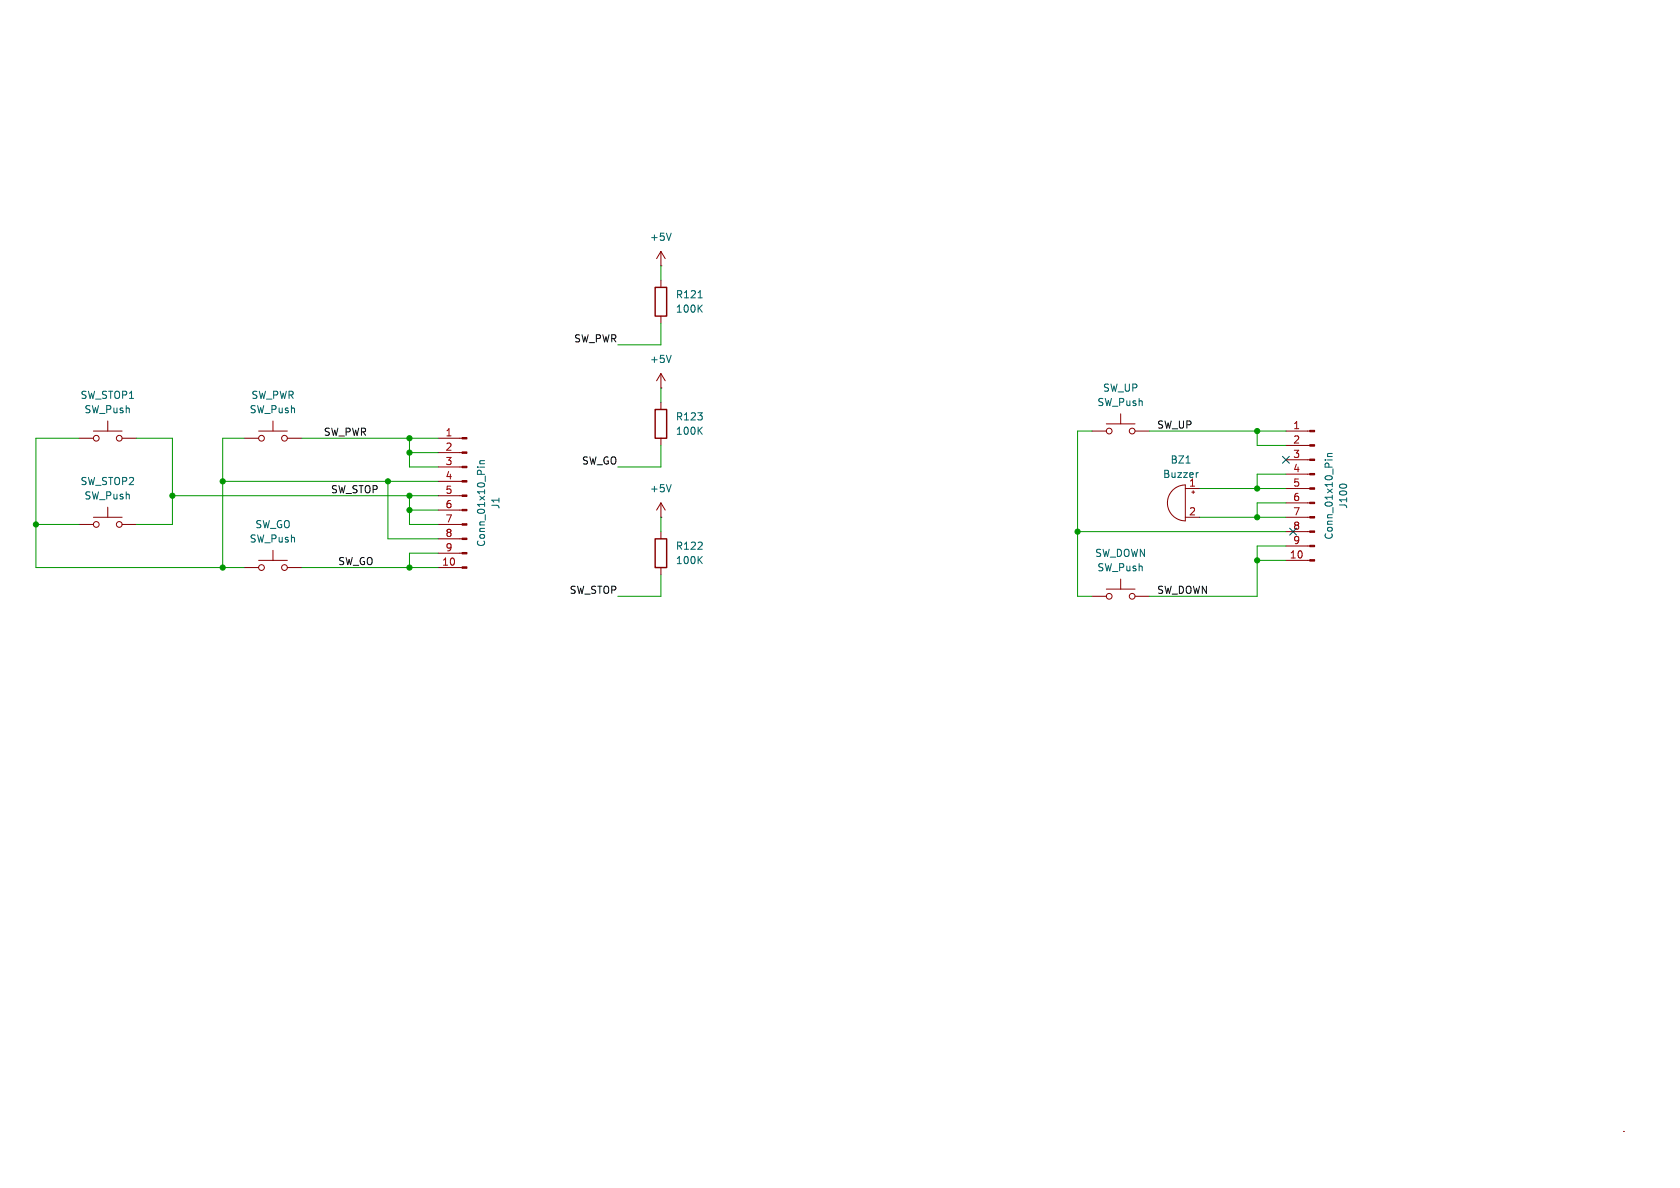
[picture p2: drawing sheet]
(kicad_sch
 (version 20231120)
 (generator "eeschema")
 (generator_version "8.0")
 (paper "A4")
 (lib_symbols
  (symbol "Connector:Conn_01x10_Pin"
   (pin_names
    (offset 1.016) hide) (exclude_from_sim no) (in_bom yes) (on_board yes)
   (property "Reference" "J" (at 0 12.7 0) (effects (font (size 1.27 1.27))))
   (property "Value" "Conn_01x10_Pin" (at 0 -15.24 0) (effects (font (size 1.27 1.27))))
   (property "Footprint" "" (at 0 0 0) (effects (font (size 1.27 1.27)) (hide yes)))
   (property "Datasheet" "~" (at 0 0 0) (effects (font (size 1.27 1.27)) (hide yes)))
   (property "Description" "Generic connector, single row, 01x10, script generated" (at 0 0 0) (effects (font (size 1.27 1.27)) (hide yes)))
   (property "ki_locked" "" (at 0 0 0) (effects (font (size 1.27 1.27))))
   (symbol "Conn_01x10_Pin_1_1"
    (polyline (pts (xy 1.27 -12.7) (xy 0.8636 -12.7)) (stroke (width 0.1524) (type default)) (fill (type none)))
    (polyline (pts (xy 1.27 -10.16) (xy 0.8636 -10.16)) (stroke (width 0.1524) (type default)) (fill (type none)))
    (polyline (pts (xy 1.27 -7.62) (xy 0.8636 -7.62)) (stroke (width 0.1524) (type default)) (fill (type none)))
    (polyline (pts (xy 1.27 -5.08) (xy 0.8636 -5.08)) (stroke (width 0.1524) (type default)) (fill (type none)))
    (polyline (pts (xy 1.27 -2.54) (xy 0.8636 -2.54)) (stroke (width 0.1524) (type default)) (fill (type none)))
    (polyline (pts (xy 1.27 0) (xy 0.8636 0)) (stroke (width 0.1524) (type default)) (fill (type none)))
    (polyline (pts (xy 1.27 2.54) (xy 0.8636 2.54)) (stroke (width 0.1524) (type default)) (fill (type none)))
    (polyline (pts (xy 1.27 5.08) (xy 0.8636 5.08)) (stroke (width 0.1524) (type default)) (fill (type none)))
    (polyline (pts (xy 1.27 7.62) (xy 0.8636 7.62)) (stroke (width 0.1524) (type default)) (fill (type none)))
    (polyline (pts (xy 1.27 10.16) (xy 0.8636 10.16)) (stroke (width 0.1524) (type default)) (fill (type none)))
    (rectangle (start 0.8636 -12.573) (end 0 -12.827) (stroke (width 0.1524) (type default)) (fill (type outline)))
    (rectangle (start 0.8636 -10.033) (end 0 -10.287) (stroke (width 0.1524) (type default)) (fill (type outline)))
    (rectangle (start 0.8636 -7.493) (end 0 -7.747) (stroke (width 0.1524) (type default)) (fill (type outline)))
    (rectangle (start 0.8636 -4.953) (end 0 -5.207) (stroke (width 0.1524) (type default)) (fill (type outline)))
    (rectangle (start 0.8636 -2.413) (end 0 -2.667) (stroke (width 0.1524) (type default)) (fill (type outline)))
    (rectangle (start 0.8636 0.127) (end 0 -0.127) (stroke (width 0.1524) (type default)) (fill (type outline)))
    (rectangle (start 0.8636 2.667) (end 0 2.413) (stroke (width 0.1524) (type default)) (fill (type outline)))
    (rectangle (start 0.8636 5.207) (end 0 4.953) (stroke (width 0.1524) (type default)) (fill (type outline)))
    (rectangle (start 0.8636 7.747) (end 0 7.493) (stroke (width 0.1524) (type default)) (fill (type outline)))
    (rectangle (start 0.8636 10.287) (end 0 10.033) (stroke (width 0.1524) (type default)) (fill (type outline)))
    (pin passive line (at 5.08 10.16 180) (length 3.81) (name "Pin_1" (effects (font (size 1.27 1.27)))) (number "1" (effects (font (size 1.27 1.27)))))
    (pin passive line (at 5.08 -12.7 180) (length 3.81) (name "Pin_10" (effects (font (size 1.27 1.27)))) (number "10" (effects (font (size 1.27 1.27)))))
    (pin passive line (at 5.08 7.62 180) (length 3.81) (name "Pin_2" (effects (font (size 1.27 1.27)))) (number "2" (effects (font (size 1.27 1.27)))))
    (pin passive line (at 5.08 5.08 180) (length 3.81) (name "Pin_3" (effects (font (size 1.27 1.27)))) (number "3" (effects (font (size 1.27 1.27)))))
    (pin passive line (at 5.08 2.54 180) (length 3.81) (name "Pin_4" (effects (font (size 1.27 1.27)))) (number "4" (effects (font (size 1.27 1.27)))))
    (pin passive line (at 5.08 0 180) (length 3.81) (name "Pin_5" (effects (font (size 1.27 1.27)))) (number "5" (effects (font (size 1.27 1.27)))))
    (pin passive line (at 5.08 -2.54 180) (length 3.81) (name "Pin_6" (effects (font (size 1.27 1.27)))) (number "6" (effects (font (size 1.27 1.27)))))
    (pin passive line (at 5.08 -5.08 180) (length 3.81) (name "Pin_7" (effects (font (size 1.27 1.27)))) (number "7" (effects (font (size 1.27 1.27)))))
    (pin passive line (at 5.08 -7.62 180) (length 3.81) (name "Pin_8" (effects (font (size 1.27 1.27)))) (number "8" (effects (font (size 1.27 1.27)))))
    (pin passive line (at 5.08 -10.16 180) (length 3.81) (name "Pin_9" (effects (font (size 1.27 1.27)))) (number "9" (effects (font (size 1.27 1.27)))))))
  (symbol "Device:Buzzer"
   (pin_names
    (offset 0.0254) hide) (exclude_from_sim no) (in_bom yes) (on_board yes)
   (property "Reference" "BZ" (at 3.81 1.27 0) (effects (font (size 1.27 1.27)) (justify left)))
   (property "Value" "Buzzer" (at 3.81 -1.27 0) (effects (font (size 1.27 1.27)) (justify left)))
   (property "Footprint" "" (at -0.635 2.54 90) (effects (font (size 1.27 1.27)) (hide yes)))
   (property "Datasheet" "~" (at -0.635 2.54 90) (effects (font (size 1.27 1.27)) (hide yes)))
   (property "Description" "Buzzer, polarized" (at 0 0 0) (effects (font (size 1.27 1.27)) (hide yes)))
   (symbol "Buzzer_0_1"
    (arc (start 0 -3.175) (mid 3.1612 0) (end 0 3.175) (stroke (width 0) (type default)) (fill (type none)))
    (polyline (pts (xy -1.651 1.905) (xy -1.143 1.905)) (stroke (width 0) (type default)) (fill (type none)))
    (polyline (pts (xy -1.397 2.159) (xy -1.397 1.651)) (stroke (width 0) (type default)) (fill (type none)))
    (polyline (pts (xy 0 3.175) (xy 0 -3.175)) (stroke (width 0) (type default)) (fill (type none))))
   (symbol "Buzzer_1_1"
    (pin passive line (at -2.54 2.54 0) (length 2.54) (name "-" (effects (font (size 1.27 1.27)))) (number "1" (effects (font (size 1.27 1.27)))))
    (pin passive line (at -2.54 -2.54 0) (length 2.54) (name "+" (effects (font (size 1.27 1.27)))) (number "2" (effects (font (size 1.27 1.27)))))))
  (symbol "Device:R"
   (pin_numbers hide)
   (pin_names
    (offset 0)) (exclude_from_sim no) (in_bom yes) (on_board yes)
   (property "Reference" "R" (at 2.032 0 90) (effects (font (size 1.27 1.27))))
   (property "Value" "R" (at 0 0 90) (effects (font (size 1.27 1.27))))
   (property "Footprint" "" (at -1.778 0 90) (effects (font (size 1.27 1.27)) (hide yes)))
   (property "Datasheet" "~" (at 0 0 0) (effects (font (size 1.27 1.27)) (hide yes)))
   (property "Description" "Resistor" (at 0 0 0) (effects (font (size 1.27 1.27)) (hide yes)))
   (symbol "R_0_1"
    (rectangle (start -1.016 -2.54) (end 1.016 2.54) (stroke (width 0.254) (type default)) (fill (type none))))
   (symbol "R_1_1"
    (pin passive line (at 0 3.81 270) (length 1.27) (name "~" (effects (font (size 1.27 1.27)))) (number "1" (effects (font (size 1.27 1.27)))))
    (pin passive line (at 0 -3.81 90) (length 1.27) (name "~" (effects (font (size 1.27 1.27)))) (number "2" (effects (font (size 1.27 1.27)))))))
  (symbol "Switch:SW_Push"
   (pin_numbers hide)
   (pin_names
    (offset 1.016) hide) (exclude_from_sim no) (in_bom yes) (on_board yes)
   (property "Reference" "SW" (at 1.27 2.54 0) (effects (font (size 1.27 1.27)) (justify left)))
   (property "Value" "SW_Push" (at 0 -1.524 0) (effects (font (size 1.27 1.27))))
   (property "Footprint" "" (at 0 5.08 0) (effects (font (size 1.27 1.27)) (hide yes)))
   (property "Datasheet" "~" (at 0 5.08 0) (effects (font (size 1.27 1.27)) (hide yes)))
   (property "Description" "Push button switch, generic, two pins" (at 0 0 0) (effects (font (size 1.27 1.27)) (hide yes)))
   (symbol "SW_Push_0_1"
    (circle (center -2.032 0) (radius 0.508) (stroke (width 0) (type default)) (fill (type none)))
    (polyline (pts (xy 0 1.27) (xy 0 3.048)) (stroke (width 0) (type default)) (fill (type none)))
    (polyline (pts (xy 2.54 1.27) (xy -2.54 1.27)) (stroke (width 0) (type default)) (fill (type none)))
    (circle (center 2.032 0) (radius 0.508) (stroke (width 0) (type default)) (fill (type none)))
    (pin passive line (at -5.08 0 0) (length 2.54) (name "1" (effects (font (size 1.27 1.27)))) (number "1" (effects (font (size 1.27 1.27)))))
    (pin passive line (at 5.08 0 180) (length 2.54) (name "2" (effects (font (size 1.27 1.27)))) (number "2" (effects (font (size 1.27 1.27)))))))
  (symbol "power:+5V"
   (power)
   (pin_numbers hide)
   (pin_names
    (offset 0) hide) (exclude_from_sim no) (in_bom yes) (on_board yes)
   (property "Reference" "#PWR" (at 0 -3.81 0) (effects (font (size 1.27 1.27)) (hide yes)))
   (property "Value" "+5V" (at 0 3.556 0) (effects (font (size 1.27 1.27))))
   (property "Footprint" "" (at 0 0 0) (effects (font (size 1.27 1.27)) (hide yes)))
   (property "Datasheet" "" (at 0 0 0) (effects (font (size 1.27 1.27)) (hide yes)))
   (property "Description" "Power symbol creates a global label with name \"+5V\"" (at 0 0 0) (effects (font (size 1.27 1.27)) (hide yes)))
   (symbol "+5V_0_1"
    (polyline (pts (xy -0.762 1.27) (xy 0 2.54)) (stroke (width 0) (type default)) (fill (type none)))
    (polyline (pts (xy 0 0) (xy 0 2.54)) (stroke (width 0) (type default)) (fill (type none)))
    (polyline (pts (xy 0 2.54) (xy 0.762 1.27)) (stroke (width 0) (type default)) (fill (type none))))
   (symbol "+5V_1_1"
    (pin power_in line (at 0 0 90) (length 0) (name "~" (effects (font (size 1.27 1.27)))) (number "1" (effects (font (size 1.27 1.27))))))))
 (junction
  (at 6.35 92.71)
  (diameter 0)
  (color 0 0 0 0))
 (junction
  (at 72.39 100.33)
  (diameter 0)
  (color 0 0 0 0))
 (junction
  (at 68.58 85.09)
  (diameter 0)
  (color 0 0 0 0))
 (junction
  (at 39.37 100.33)
  (diameter 0)
  (color 0 0 0 0))
 (junction
  (at 72.39 90.17)
  (diameter 0)
  (color 0 0 0 0))
 (junction
  (at 222.25 86.36)
  (diameter 0)
  (color 0 0 0 0))
 (junction
  (at 30.48 87.63)
  (diameter 0)
  (color 0 0 0 0))
 (junction
  (at 222.25 76.2)
  (diameter 0)
  (color 0 0 0 0))
 (junction
  (at 222.25 99.06)
  (diameter 0)
  (color 0 0 0 0))
 (junction
  (at 222.25 91.44)
  (diameter 0)
  (color 0 0 0 0))
 (junction
  (at 72.39 87.63)
  (diameter 0)
  (color 0 0 0 0))
 (junction
  (at 190.5 93.98)
  (diameter 0)
  (color 0 0 0 0))
 (junction
  (at 72.39 80.01)
  (diameter 0)
  (color 0 0 0 0))
 (junction
  (at 39.37 85.09)
  (diameter 0)
  (color 0 0 0 0))
 (junction
  (at 72.39 77.47)
  (diameter 0)
  (color 0 0 0 0))
 (no_connect
  (at 228.6 93.98))
 (no_connect
  (at 227.33 81.28))
 (wire
  (pts (xy 222.25 83.82) (xy 222.25 86.36))
  (stroke (width 0) (type default)))
 (wire
  (pts (xy 222.25 86.36) (xy 227.33 86.36))
  (stroke (width 0) (type default)))
 (wire
  (pts (xy 190.5 93.98) (xy 227.33 93.98))
  (stroke (width 0) (type default)))
 (wire
  (pts (xy 77.47 92.71) (xy 72.39 92.71))
  (stroke (width 0) (type default)))
 (wire
  (pts (xy 6.35 77.47) (xy 13.97 77.47))
  (stroke (width 0) (type default)))
 (wire
  (pts (xy 68.58 85.09) (xy 77.47 85.09))
  (stroke (width 0) (type default)))
 (wire
  (pts (xy 53.34 77.47) (xy 72.39 77.47))
  (stroke (width 0) (type default)))
 (wire
  (pts (xy 222.25 99.06) (xy 222.25 96.52))
  (stroke (width 0) (type default)))
 (wire
  (pts (xy 227.33 83.82) (xy 222.25 83.82))
  (stroke (width 0) (type default)))
 (wire
  (pts (xy 116.84 101.6) (xy 116.84 105.41))
  (stroke (width 0) (type default)))
 (wire
  (pts (xy 222.25 88.9) (xy 222.25 91.44))
  (stroke (width 0) (type default)))
 (wire
  (pts (xy 193.04 76.2) (xy 190.5 76.2))
  (stroke (width 0) (type default)))
 (wire
  (pts (xy 190.5 76.2) (xy 190.5 93.98))
  (stroke (width 0) (type default)))
 (wire
  (pts (xy 116.84 91.44) (xy 116.84 93.98))
  (stroke (width 0) (type default)))
 (wire
  (pts (xy 222.25 76.2) (xy 227.33 76.2))
  (stroke (width 0) (type default)))
 (wire
  (pts (xy 203.2 105.41) (xy 222.25 105.41))
  (stroke (width 0) (type default)))
 (wire
  (pts (xy 222.25 78.74) (xy 222.25 76.2))
  (stroke (width 0) (type default)))
 (wire
  (pts (xy 77.47 77.47) (xy 72.39 77.47))
  (stroke (width 0) (type default)))
 (wire
  (pts (xy 222.25 91.44) (xy 227.33 91.44))
  (stroke (width 0) (type default)))
 (wire
  (pts (xy 30.48 87.63) (xy 30.48 92.71))
  (stroke (width 0) (type default)))
 (wire
  (pts (xy 193.04 105.41) (xy 190.5 105.41))
  (stroke (width 0) (type default)))
 (wire
  (pts (xy 109.22 60.96) (xy 116.84 60.96))
  (stroke (width 0) (type default)))
 (wire
  (pts (xy 39.37 85.09) (xy 68.58 85.09))
  (stroke (width 0) (type default)))
 (wire
  (pts (xy 6.35 92.71) (xy 6.35 100.33))
  (stroke (width 0) (type default)))
 (wire
  (pts (xy 6.35 92.71) (xy 6.35 77.47))
  (stroke (width 0) (type default)))
 (wire
  (pts (xy 6.35 100.33) (xy 39.37 100.33))
  (stroke (width 0) (type default)))
 (wire
  (pts (xy 109.22 105.41) (xy 116.84 105.41))
  (stroke (width 0) (type default)))
 (wire
  (pts (xy 30.48 87.63) (xy 72.39 87.63))
  (stroke (width 0) (type default)))
 (wire
  (pts (xy 116.84 68.58) (xy 116.84 71.12))
  (stroke (width 0) (type default)))
 (wire
  (pts (xy 227.33 78.74) (xy 222.25 78.74))
  (stroke (width 0) (type default)))
 (wire
  (pts (xy 116.84 78.74) (xy 116.84 82.55))
  (stroke (width 0) (type default)))
 (wire
  (pts (xy 72.39 87.63) (xy 77.47 87.63))
  (stroke (width 0) (type default)))
 (wire
  (pts (xy 53.34 100.33) (xy 72.39 100.33))
  (stroke (width 0) (type default)))
 (wire
  (pts (xy 77.47 100.33) (xy 72.39 100.33))
  (stroke (width 0) (type default)))
 (wire
  (pts (xy 77.47 95.25) (xy 68.58 95.25))
  (stroke (width 0) (type default)))
 (wire
  (pts (xy 72.39 87.63) (xy 72.39 90.17))
  (stroke (width 0) (type default)))
 (wire
  (pts (xy 13.97 92.71) (xy 6.35 92.71))
  (stroke (width 0) (type default)))
 (wire
  (pts (xy 222.25 96.52) (xy 227.33 96.52))
  (stroke (width 0) (type default)))
 (wire
  (pts (xy 212.09 86.36) (xy 222.25 86.36))
  (stroke (width 0) (type default)))
 (wire
  (pts (xy 116.84 46.99) (xy 116.84 49.53))
  (stroke (width 0) (type default)))
 (wire
  (pts (xy 72.39 77.47) (xy 72.39 80.01))
  (stroke (width 0) (type default)))
 (wire
  (pts (xy 116.84 57.15) (xy 116.84 60.96))
  (stroke (width 0) (type default)))
 (wire
  (pts (xy 68.58 95.25) (xy 68.58 85.09))
  (stroke (width 0) (type default)))
 (wire
  (pts (xy 43.18 77.47) (xy 39.37 77.47))
  (stroke (width 0) (type default)))
 (wire
  (pts (xy 109.22 82.55) (xy 116.84 82.55))
  (stroke (width 0) (type default)))
 (wire
  (pts (xy 72.39 90.17) (xy 77.47 90.17))
  (stroke (width 0) (type default)))
 (wire
  (pts (xy 190.5 105.41) (xy 190.5 93.98))
  (stroke (width 0) (type default)))
 (wire
  (pts (xy 72.39 90.17) (xy 72.39 92.71))
  (stroke (width 0) (type default)))
 (wire
  (pts (xy 72.39 80.01) (xy 72.39 82.55))
  (stroke (width 0) (type default)))
 (wire
  (pts (xy 203.2 76.2) (xy 222.25 76.2))
  (stroke (width 0) (type default)))
 (wire
  (pts (xy 39.37 77.47) (xy 39.37 85.09))
  (stroke (width 0) (type default)))
 (wire
  (pts (xy 39.37 85.09) (xy 39.37 100.33))
  (stroke (width 0) (type default)))
 (wire
  (pts (xy 72.39 100.33) (xy 72.39 97.79))
  (stroke (width 0) (type default)))
 (wire
  (pts (xy 222.25 99.06) (xy 227.33 99.06))
  (stroke (width 0) (type default)))
 (wire
  (pts (xy 30.48 77.47) (xy 30.48 87.63))
  (stroke (width 0) (type default)))
 (wire
  (pts (xy 30.48 92.71) (xy 24.13 92.71))
  (stroke (width 0) (type default)))
 (wire
  (pts (xy 24.13 77.47) (xy 30.48 77.47))
  (stroke (width 0) (type default)))
 (wire
  (pts (xy 227.33 88.9) (xy 222.25 88.9))
  (stroke (width 0) (type default)))
 (wire
  (pts (xy 43.18 100.33) (xy 39.37 100.33))
  (stroke (width 0) (type default)))
 (wire
  (pts (xy 222.25 105.41) (xy 222.25 99.06))
  (stroke (width 0) (type default)))
 (wire
  (pts (xy 72.39 82.55) (xy 77.47 82.55))
  (stroke (width 0) (type default)))
 (wire
  (pts (xy 72.39 80.01) (xy 77.47 80.01))
  (stroke (width 0) (type default)))
 (wire
  (pts (xy 212.09 91.44) (xy 222.25 91.44))
  (stroke (width 0) (type default)))
 (wire
  (pts (xy 72.39 97.79) (xy 77.47 97.79))
  (stroke (width 0) (type default)))
 (label "SW_DOWN"
  (at 204.47 105.41 0)
  (fields_autoplaced yes)
  (effects (font (size 1.27 1.27)) (justify left bottom)))
 (label "SW_STOP"
  (at 109.22 105.41 180)
  (fields_autoplaced yes)
  (effects (font (size 1.27 1.27)) (justify right bottom)))
 (label "SW_PWR"
  (at 109.22 60.96 180)
  (fields_autoplaced yes)
  (effects (font (size 1.27 1.27)) (justify right bottom)))
 (label "SW_GO"
  (at 59.69 100.33 0)
  (fields_autoplaced yes)
  (effects (font (size 1.27 1.27)) (justify left bottom)))
 (label "SW_PWR"
  (at 57.15 77.47 0)
  (fields_autoplaced yes)
  (effects (font (size 1.27 1.27)) (justify left bottom)))
 (label "SW_GO"
  (at 109.22 82.55 180)
  (fields_autoplaced yes)
  (effects (font (size 1.27 1.27)) (justify right bottom)))
 (label "SW_STOP"
  (at 58.42 87.63 0)
  (fields_autoplaced yes)
  (effects (font (size 1.27 1.27)) (justify left bottom)))
 (label "SW_UP"
  (at 204.47 76.2 0)
  (fields_autoplaced yes)
  (effects (font (size 1.27 1.27)) (justify left bottom)))
 (symbol
  (lib_id "Device:Buzzer")
  (at 209.55 88.9 0)
  (mirror y)
  (unit 1)
  (exclude_from_sim no)
  (in_bom yes)
  (on_board yes)
  (dnp no)
  (fields_autoplaced yes)
  (property "Reference" "BZ1" (at 208.7949 81.28 0) (effects (font (size 1.27 1.27))))
  (property "Value" "Buzzer" (at 208.7949 83.82 0) (effects (font (size 1.27 1.27))))
  (property "Footprint" "" (at 210.185 86.36 90) (effects (font (size 1.27 1.27)) (hide yes)))
  (property "Datasheet" "~" (at 210.185 86.36 90) (effects (font (size 1.27 1.27)) (hide yes)))
  (property "Description" "" (at 209.55 88.9 0) (effects (font (size 1.27 1.27)) (hide yes)))
  (pin "1")
  (pin "2"))
 (symbol
  (lib_id "Connector:Conn_01x10_Pin")
  (at 82.55 87.63 0)
  (mirror y)
  (unit 1)
  (exclude_from_sim no)
  (in_bom yes)
  (on_board yes)
  (dnp no)
  (property "Reference" "J1" (at 87.63 88.9 90) (effects (font (size 1.27 1.27))))
  (property "Value" "Conn_01x10_Pin" (at 85.09 88.9 90) (effects (font (size 1.27 1.27))))
  (property "Footprint" "" (at 82.55 87.63 0) (effects (font (size 1.27 1.27)) (hide yes)))
  (property "Datasheet" "~" (at 82.55 87.63 0) (effects (font (size 1.27 1.27)) (hide yes)))
  (property "Description" "" (at 82.55 87.63 0) (effects (font (size 1.27 1.27)) (hide yes)))
  (pin "4")
  (pin "7")
  (pin "10")
  (pin "5")
  (pin "9")
  (pin "2")
  (pin "3")
  (pin "6")
  (pin "8")
  (pin "1"))
 (symbol
  (lib_id "Switch:SW_Push")
  (at 19.05 92.71 0)
  (unit 1)
  (exclude_from_sim no)
  (in_bom yes)
  (on_board yes)
  (dnp no)
  (fields_autoplaced yes)
  (property "Reference" "SW_STOP2" (at 19.05 85.09 0) (effects (font (size 1.27 1.27))))
  (property "Value" "SW_Push" (at 19.05 87.63 0) (effects (font (size 1.27 1.27))))
  (property "Footprint" "" (at 19.05 87.63 0) (effects (font (size 1.27 1.27)) (hide yes)))
  (property "Datasheet" "~" (at 19.05 87.63 0) (effects (font (size 1.27 1.27)) (hide yes)))
  (property "Description" "" (at 19.05 92.71 0) (effects (font (size 1.27 1.27)) (hide yes)))
  (pin "1")
  (pin "2"))
 (symbol
  (lib_id "Connector:Conn_01x10_Pin")
  (at 232.41 86.36 0)
  (mirror y)
  (unit 1)
  (exclude_from_sim no)
  (in_bom yes)
  (on_board yes)
  (dnp no)
  (property "Reference" "J100" (at 237.49 87.63 90) (effects (font (size 1.27 1.27))))
  (property "Value" "Conn_01x10_Pin" (at 234.95 87.63 90) (effects (font (size 1.27 1.27))))
  (property "Footprint" "" (at 232.41 86.36 0) (effects (font (size 1.27 1.27)) (hide yes)))
  (property "Datasheet" "~" (at 232.41 86.36 0) (effects (font (size 1.27 1.27)) (hide yes)))
  (property "Description" "" (at 232.41 86.36 0) (effects (font (size 1.27 1.27)) (hide yes)))
  (pin "4")
  (pin "7")
  (pin "10")
  (pin "5")
  (pin "9")
  (pin "2")
  (pin "3")
  (pin "6")
  (pin "8")
  (pin "1"))
 (symbol
  (lib_id "Switch:SW_Push")
  (at 198.12 105.41 0)
  (unit 1)
  (exclude_from_sim no)
  (in_bom yes)
  (on_board yes)
  (dnp no)
  (fields_autoplaced yes)
  (property "Reference" "SW_DOWN" (at 198.12 97.79 0) (effects (font (size 1.27 1.27))))
  (property "Value" "SW_Push" (at 198.12 100.33 0) (effects (font (size 1.27 1.27))))
  (property "Footprint" "" (at 198.12 100.33 0) (effects (font (size 1.27 1.27)) (hide yes)))
  (property "Datasheet" "~" (at 198.12 100.33 0) (effects (font (size 1.27 1.27)) (hide yes)))
  (property "Description" "" (at 198.12 105.41 0) (effects (font (size 1.27 1.27)) (hide yes)))
  (pin "1")
  (pin "2"))
 (symbol
  (lib_id "Switch:SW_Push")
  (at 198.12 76.2 0)
  (unit 1)
  (exclude_from_sim no)
  (in_bom yes)
  (on_board yes)
  (dnp no)
  (fields_autoplaced yes)
  (property "Reference" "SW_UP" (at 198.12 68.58 0) (effects (font (size 1.27 1.27))))
  (property "Value" "SW_Push" (at 198.12 71.12 0) (effects (font (size 1.27 1.27))))
  (property "Footprint" "" (at 198.12 71.12 0) (effects (font (size 1.27 1.27)) (hide yes)))
  (property "Datasheet" "~" (at 198.12 71.12 0) (effects (font (size 1.27 1.27)) (hide yes)))
  (property "Description" "" (at 198.12 76.2 0) (effects (font (size 1.27 1.27)) (hide yes)))
  (pin "1")
  (pin "2"))
 (symbol
  (lib_id "power:+5V")
  (at 116.84 68.58 0)
  (unit 1)
  (exclude_from_sim no)
  (in_bom yes)
  (on_board yes)
  (dnp no)
  (fields_autoplaced yes)
  (property "Reference" "#PWR03" (at 116.84 72.39 0) (effects (font (size 1.27 1.27)) (hide yes)))
  (property "Value" "+5V" (at 116.84 63.5 0) (effects (font (size 1.27 1.27))))
  (property "Footprint" "" (at 116.84 68.58 0) (effects (font (size 1.27 1.27)) (hide yes)))
  (property "Datasheet" "" (at 116.84 68.58 0) (effects (font (size 1.27 1.27)) (hide yes)))
  (property "Description" "Power symbol creates a global label with name \"+5V\"" (at 116.84 68.58 0) (effects (font (size 1.27 1.27)) (hide yes)))
  (pin "1"))
 (symbol
  (lib_id "Switch:SW_Push")
  (at 48.26 77.47 0)
  (unit 1)
  (exclude_from_sim no)
  (in_bom yes)
  (on_board yes)
  (dnp no)
  (fields_autoplaced yes)
  (property "Reference" "SW_PWR" (at 48.26 69.85 0) (effects (font (size 1.27 1.27))))
  (property "Value" "SW_Push" (at 48.26 72.39 0) (effects (font (size 1.27 1.27))))
  (property "Footprint" "" (at 48.26 72.39 0) (effects (font (size 1.27 1.27)) (hide yes)))
  (property "Datasheet" "~" (at 48.26 72.39 0) (effects (font (size 1.27 1.27)) (hide yes)))
  (property "Description" "" (at 48.26 77.47 0) (effects (font (size 1.27 1.27)) (hide yes)))
  (pin "1")
  (pin "2"))
 (symbol
  (lib_id "Device:R")
  (at 116.84 97.79 0)
  (unit 1)
  (exclude_from_sim no)
  (in_bom yes)
  (on_board yes)
  (dnp no)
  (fields_autoplaced yes)
  (property "Reference" "R122" (at 119.38 96.5199 0) (effects (font (size 1.27 1.27)) (justify left)))
  (property "Value" "100K" (at 119.38 99.0599 0) (effects (font (size 1.27 1.27)) (justify left)))
  (property "Footprint" "" (at 115.062 97.79 90) (effects (font (size 1.27 1.27)) (hide yes)))
  (property "Datasheet" "~" (at 116.84 97.79 0) (effects (font (size 1.27 1.27)) (hide yes)))
  (property "Description" "Resistor" (at 116.84 97.79 0) (effects (font (size 1.27 1.27)) (hide yes)))
  (pin "2")
  (pin "1"))
 (symbol
  (lib_id "Switch:SW_Push")
  (at 19.05 77.47 0)
  (unit 1)
  (exclude_from_sim no)
  (in_bom yes)
  (on_board yes)
  (dnp no)
  (fields_autoplaced yes)
  (property "Reference" "SW_STOP1" (at 19.05 69.85 0) (effects (font (size 1.27 1.27))))
  (property "Value" "SW_Push" (at 19.05 72.39 0) (effects (font (size 1.27 1.27))))
  (property "Footprint" "" (at 19.05 72.39 0) (effects (font (size 1.27 1.27)) (hide yes)))
  (property "Datasheet" "~" (at 19.05 72.39 0) (effects (font (size 1.27 1.27)) (hide yes)))
  (property "Description" "" (at 19.05 77.47 0) (effects (font (size 1.27 1.27)) (hide yes)))
  (pin "1")
  (pin "2"))
 (symbol
  (lib_id "Device:R")
  (at 116.84 74.93 0)
  (unit 1)
  (exclude_from_sim no)
  (in_bom yes)
  (on_board yes)
  (dnp no)
  (fields_autoplaced yes)
  (property "Reference" "R123" (at 119.38 73.6599 0) (effects (font (size 1.27 1.27)) (justify left)))
  (property "Value" "100K" (at 119.38 76.1999 0) (effects (font (size 1.27 1.27)) (justify left)))
  (property "Footprint" "" (at 115.062 74.93 90) (effects (font (size 1.27 1.27)) (hide yes)))
  (property "Datasheet" "~" (at 116.84 74.93 0) (effects (font (size 1.27 1.27)) (hide yes)))
  (property "Description" "Resistor" (at 116.84 74.93 0) (effects (font (size 1.27 1.27)) (hide yes)))
  (pin "2")
  (pin "1"))
 (symbol
  (lib_id "Device:R")
  (at 116.84 53.34 0)
  (unit 1)
  (exclude_from_sim no)
  (in_bom yes)
  (on_board yes)
  (dnp no)
  (fields_autoplaced yes)
  (property "Reference" "R121" (at 119.38 52.0699 0) (effects (font (size 1.27 1.27)) (justify left)))
  (property "Value" "100K" (at 119.38 54.6099 0) (effects (font (size 1.27 1.27)) (justify left)))
  (property "Footprint" "" (at 115.062 53.34 90) (effects (font (size 1.27 1.27)) (hide yes)))
  (property "Datasheet" "~" (at 116.84 53.34 0) (effects (font (size 1.27 1.27)) (hide yes)))
  (property "Description" "Resistor" (at 116.84 53.34 0) (effects (font (size 1.27 1.27)) (hide yes)))
  (pin "2")
  (pin "1"))
 (symbol
  (lib_id "power:+5V")
  (at 116.84 91.44 0)
  (unit 1)
  (exclude_from_sim no)
  (in_bom yes)
  (on_board yes)
  (dnp no)
  (fields_autoplaced yes)
  (property "Reference" "#PWR04" (at 116.84 95.25 0) (effects (font (size 1.27 1.27)) (hide yes)))
  (property "Value" "+5V" (at 116.84 86.36 0) (effects (font (size 1.27 1.27))))
  (property "Footprint" "" (at 116.84 91.44 0) (effects (font (size 1.27 1.27)) (hide yes)))
  (property "Datasheet" "" (at 116.84 91.44 0) (effects (font (size 1.27 1.27)) (hide yes)))
  (property "Description" "Power symbol creates a global label with name \"+5V\"" (at 116.84 91.44 0) (effects (font (size 1.27 1.27)) (hide yes)))
  (pin "1"))
 (symbol
  (lib_id "power:+5V")
  (at 116.84 46.99 0)
  (unit 1)
  (exclude_from_sim no)
  (in_bom yes)
  (on_board yes)
  (dnp no)
  (fields_autoplaced yes)
  (property "Reference" "#PWR05" (at 116.84 50.8 0) (effects (font (size 1.27 1.27)) (hide yes)))
  (property "Value" "+5V" (at 116.84 41.91 0) (effects (font (size 1.27 1.27))))
  (property "Footprint" "" (at 116.84 46.99 0) (effects (font (size 1.27 1.27)) (hide yes)))
  (property "Datasheet" "" (at 116.84 46.99 0) (effects (font (size 1.27 1.27)) (hide yes)))
  (property "Description" "Power symbol creates a global label with name \"+5V\"" (at 116.84 46.99 0) (effects (font (size 1.27 1.27)) (hide yes)))
  (pin "1"))
 (symbol
  (lib_id "Switch:SW_Push")
  (at 48.26 100.33 0)
  (unit 1)
  (exclude_from_sim no)
  (in_bom yes)
  (on_board yes)
  (dnp no)
  (fields_autoplaced yes)
  (property "Reference" "SW_GO" (at 48.26 92.71 0) (effects (font (size 1.27 1.27))))
  (property "Value" "SW_Push" (at 48.26 95.25 0) (effects (font (size 1.27 1.27))))
  (property "Footprint" "" (at 48.26 95.25 0) (effects (font (size 1.27 1.27)) (hide yes)))
  (property "Datasheet" "~" (at 48.26 95.25 0) (effects (font (size 1.27 1.27)) (hide yes)))
  (property "Description" "" (at 48.26 100.33 0) (effects (font (size 1.27 1.27)) (hide yes)))
  (pin "1")
  (pin "2")))
